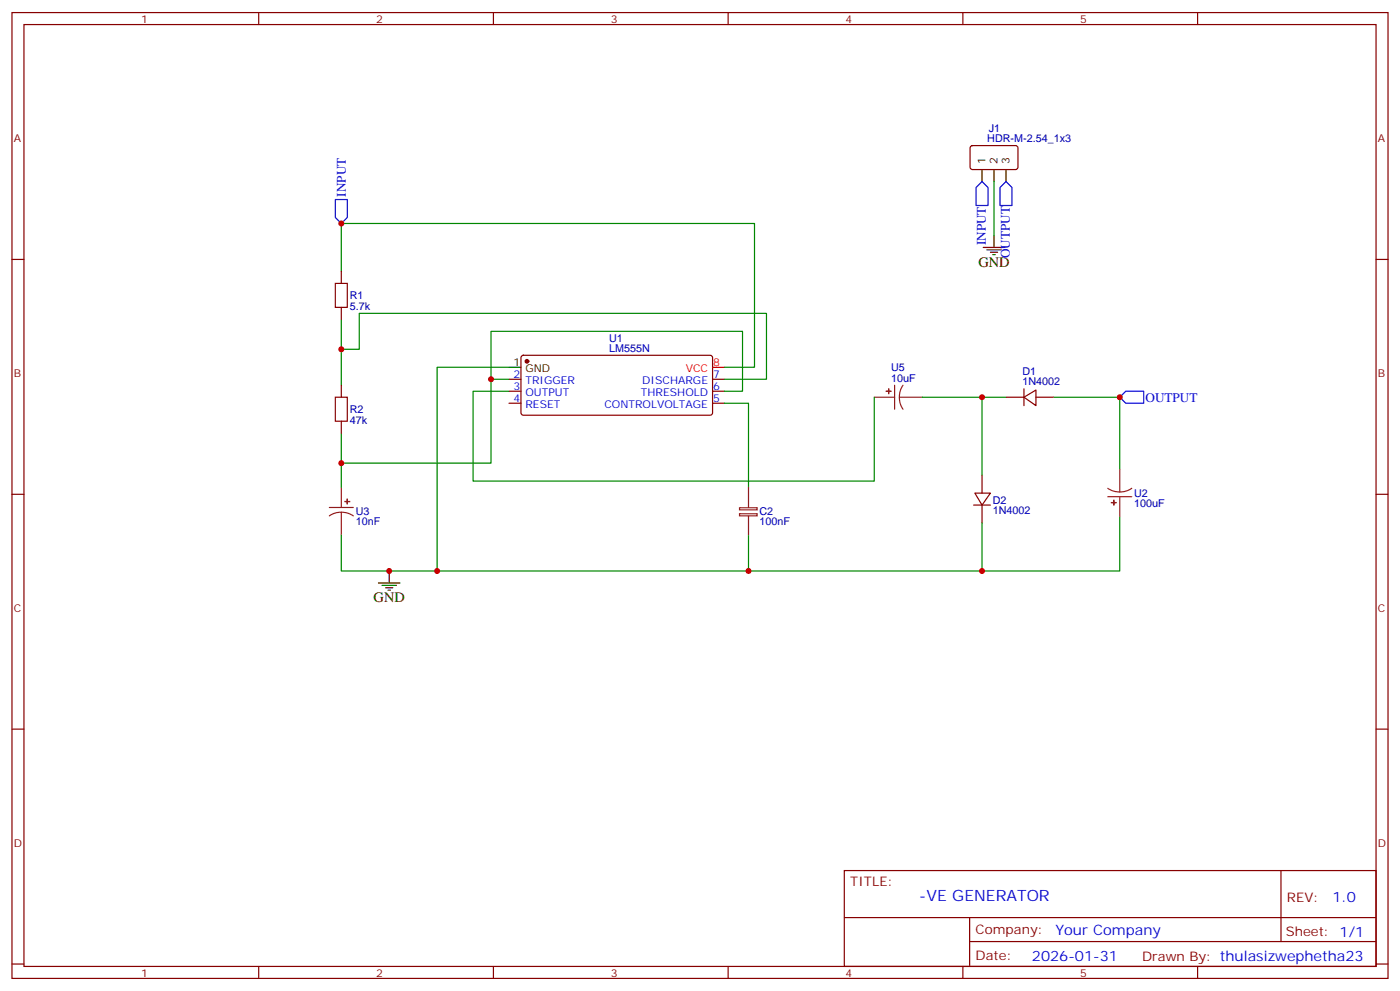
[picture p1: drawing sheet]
<svg xmlns="http://www.w3.org/2000/svg" width="412mm" height="292mm" viewBox="0 0 412 292" stroke-linecap="round" stroke-linejoin="round" font-family="sans-serif">
<g fill="none" stroke="#870000" stroke-width=".35">
<path d="M3.5 3.7h405.4v284.3h-405.4zM7.1 7.2h398.2v277.3h-398.2zM76.2 3.7v3.5M145.3 3.7v3.5M214.5 3.7v3.5M283.6 3.7v3.5M352.8 3.7v3.5M286 43.1l.5-.2h12.9l.5 .7-.1 5.9-.6 .4h-13l-.4-.7v-5.6zM3.5 76.4h3.6M100.5 79.9v3.5M405.3 76.4h3.6M100.5 90.5v3.5"/>
<path d="M100.5 113.4v3.5M149.9 111.7h3.6M149.9 115.2h3.6M149.9 118.7h3.6M153.7 104.8l.5-.2 55.3 .1 .4 .6-.1 16.5-.6 .4h-55.3l-.4-.7v-16.2zM209.9 111.7h3.5M209.9 115.2h3.5M209.9 118.7h3.5M296.3 116.9h5.3M301.6 116.9l3.6-2.1v4.6zM301.6 114.5v4.9M305.2 116.9h5.2"/>
<path d="M100.5 124v3.5M289.3 139.9v5.3M3.5 145.5h3.6M286.8 148.7h4.9M287.2 145.2h4.5l-2.4 3.5zM289.3 148.7v5.3M405.3 145.5h3.6M3.5 214.7h3.6M405.3 214.7h3.6M248.7 256.3h156.6v28.2h-156.6zM377.3 256.3v20.9M248.7 270.1h156.5"/>
<path d="M285.6 277.2h119.6M285.6 270.1v14.2M3.5 283.8h3.6M76.2 284.5v3.5M145.3 284.5v3.5M214.5 284.5v3.5M283.6 284.5v3.5M352.8 284.5v3.5M405.3 283.8h3.6"/>
</g>
<circle cx="155.2" cy="106.4" r=".53" fill="#870000" stroke="#870000" stroke-width=".35"/>
<g fill="none" stroke="#000" stroke-width=".35">
<path d="M289.3 49.9v3.5M292.8 49.9v3.5M296.3 49.9v3.5M289.6 72.8h6.4M290.7 73.6h4.2M291.7 74.3h2.2M292.5 75h.7M292.8 69.3v3.5M149.9 108.1h3.6M111.5 171.6h6.3M112.5 172.3h4.3M113.6 173h2.1"/>
<path d="M114.3 173.7h.7M114.7 168.1v3.5"/>
</g>
<path d="M209.9 108.1h3.5" fill="none" stroke="#f00" stroke-width=".35"/>
<g fill="#8c2424" stroke="#8c2424" stroke-width=".35">
<path d="M328.1 147.3v1.4z"/>
<path d="M327.4 148h1.4z"/>
<path d="M102.3 146.9v1.4z"/>
<path d="M101.6 147.6l1.4 .1z"/>
<path d="M261.1 115.2h1.4z"/>
<path d="M261.8 114.5v1.4z"/>
</g>
<g fill="none" stroke="#8c2424" stroke-width=".35">
<path d="M257.5 116.9h6M263.5 113.4v7.1M264.9 116.9l.3 1.9 .8 1.7M264.9 116.9h6.7M266 113.4l-.8 1.7-.3 1.8M329.8 138.1v6.7M97 149.4h7.1M100.5 150.8l1.9 .3 1.7 .8M100.5 150.8l-1.8 .2-1.7 .9M100.5 143.4v6M100.5 150.8v6.7M217.8 149.5h5.2v.6h-5.2z"/>
<path d="M217.8 151.2h5.2v.7h-5.2zM220.5 143.4v6M220.5 151.9v5.6M326.3 143.8l1.7 .8 1.8 .2M326.3 146.2h7.1M329.8 146.2v6M333.4 143.8l-1.7 .8-1.9 .2"/>
</g>
<g fill="none" stroke="#008700" stroke-width=".35">
<path d="M292.8 53.4v15.9M100.5 79.9v-14.1h121.7v42.3h-8.8M100.5 94v19.4M100.5 102.8h5.3v-10.5h120v19.4h-12.4M144.6 111.7v24.6h-44.1v-8.8M149.9 108.1h-21.1v60h160.5M149.9 111.7h-5.3v-14.2h74.1v17.7h-5.3M149.9 115.2h-10.6v26.4h118.2v-24.7M213.4 118.7h7.1v24.7M271.6 116.9h17.7M296.3 116.9h-7v23M310.4 116.9h19.4v21.2"/>
<path d="M100.5 136.3v7.1M100.5 157.5v10.6h28.3M220.5 157.5v10.6M329.8 152.2v15.9h-40.5v-14.1"/>
</g>
<path d="M98.8 58.7h3.5v5.3l-1.8 1.8-1.7-1.8zM289.3 53.4l1.7 1.8v5.3h-3.5v-5.3zM296.3 53.4l1.8 1.8v5.3h-3.5v-5.3zM329.8 116.9l1.8-1.7h5.3v3.5h-5.3z" fill="none" stroke="#00f" stroke-width=".35"/>
<path d="M98.8 83.4h3.5v7.1h-3.5zM98.8 116.9h3.5v7.1h-3.5z" fill="none" stroke="#a10000" stroke-width=".35"/>
<g fill="#c00">
<circle cx="100.5" cy="102.8" r=".88"/>
<circle cx="289.3" cy="168.1" r=".88"/>
<circle cx="220.5" cy="168.1" r=".88"/>
<circle cx="144.6" cy="111.7" r=".88"/>
<circle cx="100.5" cy="136.3" r=".88"/>
<circle cx="128.8" cy="168.1" r=".88"/>
<circle cx="289.3" cy="116.9" r=".88"/>
<circle cx="329.8" cy="116.9" r=".88"/>
<circle cx="100.5" cy="65.8" r=".88"/>
<circle cx="114.7" cy="168.1" r=".88"/>
</g>
<text font-size="4.6" fill="#00f" x="270.8" y="265.3">-VE GENERATOR</text>
<g font-size="4.2">
<text x="288.2" y="78.5">GND</text>
<text x="110.1" y="177.3">GND</text>
</g>
<g font-size="4.2" fill="#00f">
<text x="392.5" y="265.6">1.0</text>
<text x="310.9" y="275.1">Your Company</text>
<text x="304" y="282.9">2026-01-31</text>
</g>
<g font-size="3.9" fill="#00f">
<text x="101.8" y="57.9" transform="rotate(-90 101.8 57.9)">INPUT</text>
<text x="290.4" y="72.2" transform="rotate(-90 290.4 72.2)">INPUT</text>
<text x="297.5" y="76" transform="rotate(-90 297.5 76)">OUTPUT</text>
<text x="337.4" y="118.3">OUTPUT</text>
</g>
<g font-size="3.9" fill="#800">
<text x="250.5" y="260.9">TITLE:</text>
<text x="379.1" y="265.6">REV:</text>
<text x="287.4" y="275.1">Company:</text>
<text x="378.7" y="275.7">Sheet: 1/1</text>
<text x="287.4" y="282.8">Date:</text>
<text x="336.4" y="282.8">Drawn By: thulasizwephetha23</text>
</g>
<g font-size="3.2" fill="#800">
<text x="41.6" y="6.7">1</text>
<text x="110.8" y="6.7">2</text>
<text x="179.9" y="6.7">3</text>
<text x="249.1" y="6.7">4</text>
<text x="318.2" y="6.7">5</text>
<text x="4.1" y="41.8">A</text>
<text x="405.9" y="41.8">A</text>
<text x="4.1" y="110.9">B</text>
<text x="405.9" y="110.9">B</text>
<text x="4.1" y="180.1">C</text>
<text x="405.9" y="180.1">C</text>
<text x="4.1" y="249.2">D</text>
<text x="405.9" y="249.2">D</text>
<text x="41.6" y="287.5">1</text>
<text x="110.8" y="287.5">2</text>
<text x="179.9" y="287.5">3</text>
<text x="249.1" y="287.5">4</text>
<text x="318.2" y="287.5">5</text>
</g>
<g font-size="3.2" fill="#000080">
<text x="290.8" y="41.8">HDR-M-2.54_1x3</text>
<text x="291.3" y="38.9">J1</text>
<text x="103" y="88">R1</text>
<text x="103" y="91.2">5.7k</text>
<text x="179.5" y="100.6">U1</text>
<text x="179.5" y="103.5">LM555N</text>
<text x="262.5" y="112.4">10uF</text>
<text x="262.5" y="109.2">U5</text>
<text x="301.2" y="113.4">1N4002</text>
<text x="301.2" y="110.4">D1</text>
<text x="103" y="124.7">47k</text>
<text x="103" y="121.5">R2</text>
<text x="292.5" y="148.2">D2</text>
<text x="334.1" y="149.3">100uF</text>
<text x="334.1" y="146.3">U2</text>
<text x="104.8" y="154.7">10nF</text>
<text x="104.8" y="151.5">U3</text>
<text x="223.7" y="154.7">100nF</text>
<text x="223.7" y="151.5">C2</text>
<text x="292.5" y="151.2">1N4002</text>
</g>
<g font-size="3.2">
<text x="290.3" y="48.2" transform="rotate(-90 290.3 48.2)">1</text>
<text x="293.9" y="48.2" transform="rotate(-90 293.9 48.2)">2</text>
<text x="297.4" y="48.2" transform="rotate(-90 297.4 48.2)">3</text>
<text x="151.3" y="107.8">1</text>
<text x="154.8" y="109.5">GND</text>
</g>
<g font-size="3.2" fill="#f00">
<text x="210.1" y="107.8">8</text>
<text x="202" y="109.5">VCC</text>
</g>
<g font-size="3.2" fill="#00f">
<text x="151.3" y="111.3">2</text>
<text x="154.8" y="113.1">TRIGGER</text>
<text x="189.2" y="113.1">DISCHARGE</text>
<text x="210.1" y="111.3">7</text>
<text x="151.3" y="114.8">3</text>
<text x="151.3" y="118.4">4</text>
<text x="154.8" y="116.6">OUTPUT</text>
<text x="188.8" y="116.6">THRESHOLD</text>
<text x="210.1" y="118.4">5</text>
<text x="210.1" y="114.8">6</text>
<text x="154.8" y="120.1">RESET</text>
<text x="178.1" y="120.1">CONTROLVOLTAGE</text>
</g>
</svg>
